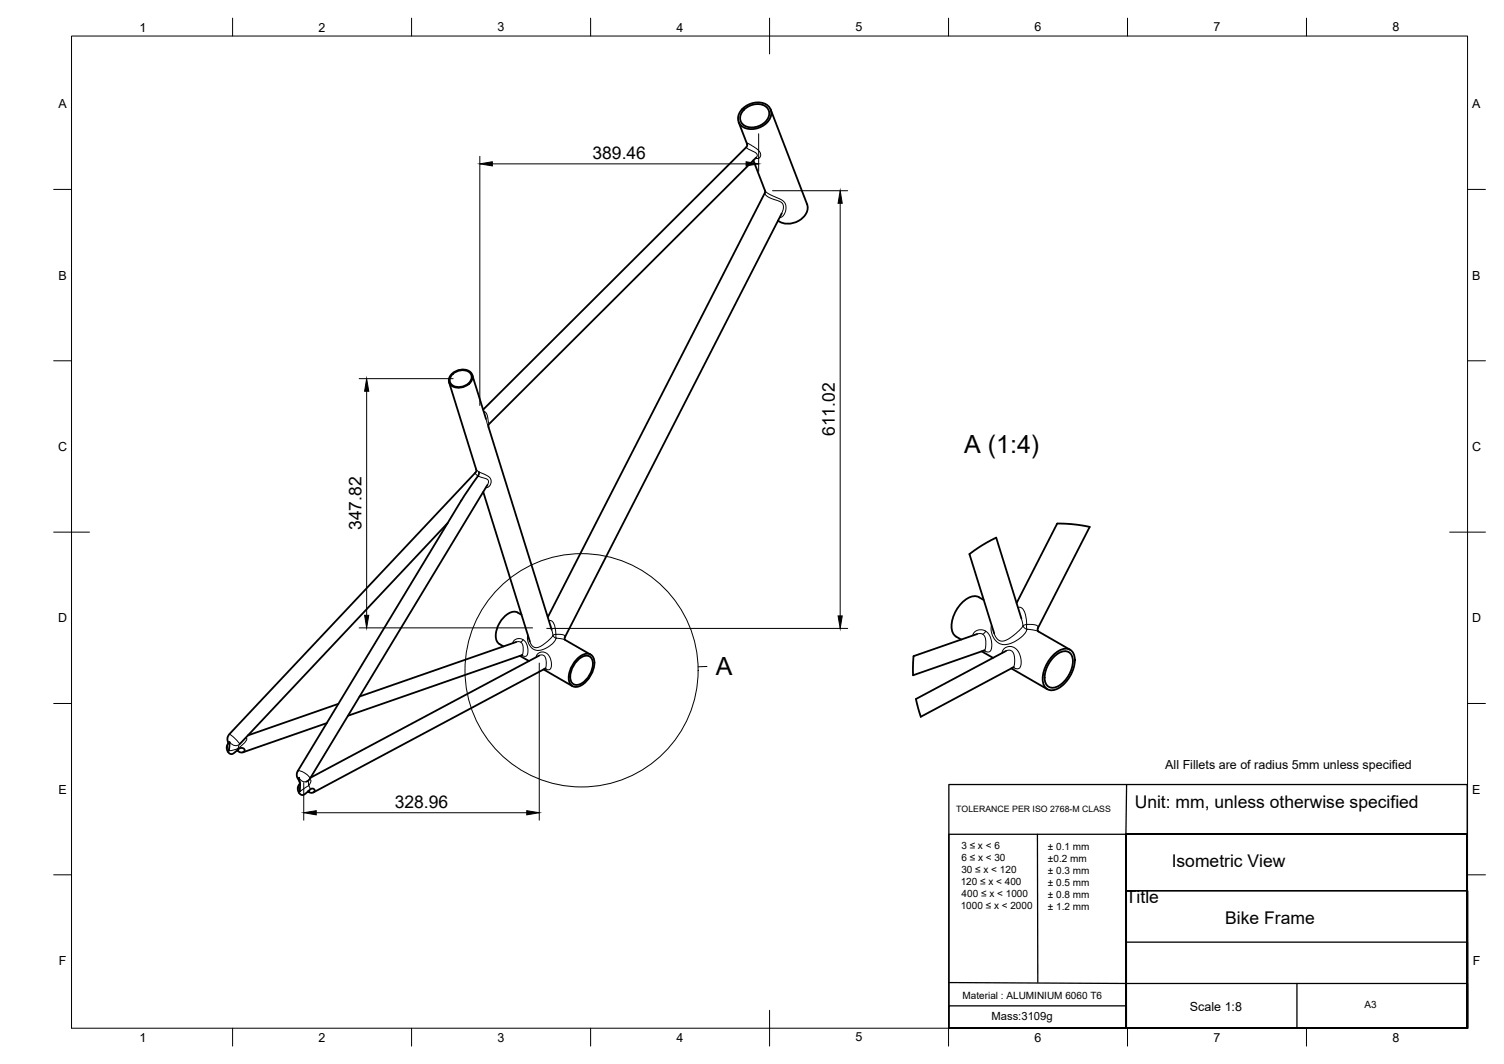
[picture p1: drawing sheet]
<svg xmlns="http://www.w3.org/2000/svg" width="420mm" height="297mm" viewBox="0 0 420 297" stroke-linecap="round" stroke-linejoin="round" font-family="sans-serif">
<!-- layer: Visible -->
<g fill="none" stroke="#000" stroke-width=".51">
<path d="M206.3 34.1l2.4 6.2M207.4 30.4a5.5 5.5 0 0 1 7.2-.8 3.4 3.4 0 0 1-1 5.2 5.1 5.1 0 0 1-7-.3 3.3 3.3 0 0 1 .8-4.1zM207.9 30.6a4.6 4.6 0 0 1 6.7-.2 3.4 3.4 0 0 1-2.1 4.6 4.2 4.2 0 0 1-5.4-.8 2.91 2.91 0 0 1 .8-3.6zM215.3 30.6l10.2 26.4M208.7 40.2l-.2 .9-73.5 73.3M210.5 44.8l3.2 8.4v.7l-60.7 118.4M211.3 43.9l-74.8 74.6v.8l17.6 56.5M218.4 59.6l-60.6 118.3 .1 .8 7.1 4M225.5 57a4.5 4.5 0 0 1-3.9 5.3 4.8 4.8 0 0 1-4.3-.7M125.5 106.7l7.5 24.4-.1 .7-68.8 73.2a2.76 2.76 0 0 0-.4 2.6M126.3 104.3a3.8 3.8 0 0 1 5.5 .1 2.97 2.97 0 0 1-2.7 3.7 2.61 2.61 0 0 1-3.7-2.1l.4-1.2zM126.5 104.4a3.5 3.5 0 0 1 5.1 .1 2.75 2.75 0 0 1-2.5 3.4 2.33 2.33 0 0 1-2.5-.2 2.33 2.33 0 0 1-.8-2.3z"/>
<path d="M131.9 104.7l3.9 12.2M133.5 132.9h.1M133.5 132.9l-4.6 6.8-45.7 75.6a2.57 2.57 0 0 0 .5 2.9l.1 .6M133.8 131.8l-.3 1.1M135 137.3l13 41.8M136.2 135.4l-49.6 82-1 .8M125.1 146l-58.1 61.7M144.2 179.2l-43.7 15.2M144.6 171l1.1 .6M144.6 171a3.4 3.4 0 0 0-3.9 1.3 6.9 6.9 0 0 0-1.9 6.6l.7 .9 1.2 .7M273 177l-17.8 6.2-.1 5.3 20-6.9M274.8 167.5a3.8 3.8 0 0 0-5.6 .4 9.4 9.4 0 0 0-3.2 8.2 3.6 3.6 0 0 0 2.5 2.4"/>
<path d="M284 168.4l11.3-22.2 5.2 .2 3.9 .7-14.5 28.6 .2 .6 8.8 5.1M285.3 172.7l-7-22.6-4.3 2.3-3.2 2.3 6.9 22.1M94.5 196.5l-25.2 8.8M145.2 183.1l2.6 1.4M145.9 182.9l-48.7 16.9M150.6 183l-63.9 34.1M151.8 186.9l8.1 4.6M152.4 186.6l-64.9 34.6M161.2 184a3.4 3.4 0 0 1 3.8-1.3 3.4 3.4 0 0 1 .8 3.9 7.1 7.1 0 0 1-4.7 5.2 2.13 2.13 0 0 1-2.2-2.6l.5-2.4 .8-1.5zM161.2 184.5a2.76 2.76 0 0 1 3.9-.9 5.2 5.2 0 0 1-1.4 6.2 2.76 2.76 0 0 1-3.9 .9 5.2 5.2 0 0 1 1.4-6.2zM274.3 181.8l3.1 1.8M281 181.7l-25.1 13.4 1.3 5 26.1-13.8"/>
<path d="M282.5 186.6l10.1 5.8M294.4 182.8a4 4 0 0 1 4.8-1.2 5.5 5.5 0 0 1 .2 6.3 8.1 8.1 0 0 1-5.2 4.8 2.62 2.62 0 0 1-2.9-3.2 10.1 10.1 0 0 1 3.1-6.7zM294.4 183.4a3.7 3.7 0 0 1 4.2-1.4 3.7 3.7 0 0 1 .9 4.4 7.8 7.8 0 0 1-5.3 5.6 2.35 2.35 0 0 1-2.4-2.8l.6-2.6 .8-1.7zM63.7 207.6a1.73 1.73 0 0 0-.3 1.8 1.73 1.73 0 0 0 1.6 1.1 5.9 5.9 0 0 1 2.6-1.7l.3 .1a.65 .65 0 0 1 .4 .9 .65 .65 0 0 1-.9 .3l-.6-.2-.5-.5M64.1 207.3l-.1 2.1M83.5 217.2l.3 1.8v1.9M83.8 218.8a1.81 1.81 0 0 0-.6 1.8 1.81 1.81 0 0 0 1.5 1.3l1.2-.8a1.62 1.62 0 0 1 1.8-.8 .69 .69 0 0 1 0 .9 .69 .69 0 0 1-.9 .1l-.7-.4M91.3 201.9l-23.4 8.1"/>
</g>
<!-- layer: Visible Narrow -->
<g fill="none" stroke="#000" stroke-width=".28">
<path d="M208.5 41.1l.4 .4a4.7 4.7 0 0 1 2.7 1.9l-.3 .5M208.7 40.3v-.4a10.4 10.4 0 0 1 3.7 2.9 1.02 1.02 0 0 1-.1 1.2 1.02 1.02 0 0 1-1.2 .2M213.7 53.9h-.1a4.7 4.7 0 0 0 3.6 2.1 1.95 1.95 0 0 1 1.4 3l-.2 .6M213.7 53.2l1.1 1 2.1 .9a3 3 0 0 1 2.7 3.2 2.34 2.34 0 0 1-1.8 2.4M135.1 114.8a2.81 2.81 0 0 1 1.3 2.9l.3 .6M135.8 116.9l.7 2.4M132.8 132l.3 .6 1.4 .7a1.99 1.99 0 0 1 2 1.2l-.3 .9M133 131.1a6.4 6.4 0 0 0 3 1.6 1.75 1.75 0 0 1 1.2 1.8 1.75 1.75 0 0 1-1.5 1.6M143.2 179.6a2.13 2.13 0 0 1 2.4-1.3 2.13 2.13 0 0 1 1.7 2.1 2.41 2.41 0 0 1-.4 2.8l-1.2-.3M144.2 179.2a1.48 1.48 0 0 1 1.6 .3 1.48 1.48 0 0 1 .4 1.6l-.1 1.3-.3 .5M146.1 178.6l-.6 .7M147.4 177.2a3.3 3.3 0 0 0 1.4 3.9 3.3 3.3 0 0 0 4-.3l1.1-.7a3.4 3.4 0 0 0 1.4-2l2.6 .6"/>
<path d="M153.3 173.3a1.3 1.3 0 0 1 1.6 1.3l.4 2.5 1.8 .1a.6 .6 0 0 1 .7 .7M154.1 175.8l.1 .3a2.04 2.04 0 0 1-1 2.7l-1.8 1.4a1.96 1.96 0 0 1-2 .5 1.96 1.96 0 0 1-1.4-1.6M155.3 177.1l-.7 .2a.64 .64 0 0 0 .7 .8v-1M271.7 177.4l.6-1 1.1-.5 1.5 .1 1.2 .8 .8 2 .1 2.2-.3 .7-.4 .3-1.4-.4M273 177l1.3-.1 .5 .4 .4 .6 .2 2.2-.2 1.1-.3 .4M275.4 176.2l-.9 .9M277 174.5l-.1 1.9 .8 1.9 1 1 1.3 .6 1.7-.1 1.6-.6 1.9-1.2 1.4-1.7a.66 .66 0 0 1 .4-.6 .66 .66 0 0 1 .7 .1l2.4 .5M284.4 169.6a1.64 1.64 0 0 1 2 1.6l.4 3.1M285.3 172.7l.5 2M285.8 174.7l-.7 .9-1.9 1.8-1.5 1-1.2 .5-.8 .1-.9-.4-.6-.8-.5-1M286.8 174.3l.1 1.3a1.29 1.29 0 0 1-1.1-.9M286.8 174.3l2.7 .2 .5 .4-.1 .5"/>
<path d="M286.8 174.3l-1 .4M149.8 183.5a1.97 1.97 0 0 1 1.9-1.5 1.97 1.97 0 0 1 1.9 1.5 2.91 2.91 0 0 1-.1 3.5l-1.2-.3M150.6 183a1.26 1.26 0 0 1 1.4 0 1.26 1.26 0 0 1 .5 1.3l.1 1.4-.3 1M279.9 182.3l.6-1.2 1.3-.6 1.3 .2 1.1 .8 .9 1.8 .1 2.3-.3 .8-.5 .3-1.4-.4M281 181.7l1.3-.1 .8 .7 .4 2.4-.1 1-.3 .6M63.6 207l.5 .2M63.7 207.6l-.2 1.1 .4 .8M64 209.4v.3zM64.1 205l1.6 1.2 1.2 1.6M64.1 207.2h.1a1.85 1.85 0 0 0 2.7 .6M64.1 207.2l.1-.1v.2M66.6 208.9v.3"/>
<path d="M66.6 208.9l-1.6 .6-1 .1M66.9 207.8l-.4 1.1M67 207.7l-.1 .1M68.7 205.9l.2 .2a1.68 1.68 0 0 1-.9 1.6l-1.4 1.2M83.2 215.2a3.8 3.8 0 0 1 3.4 2.2M83.5 217.2h.1M83.6 217.2l-.1-.2-.2 .5M83.6 217.2a1.72 1.72 0 0 0 2 1M83.8 218.8a1.75 1.75 0 0 0 0 2.1M86.1 217.9l.1 1.4M86.2 219.3l-2.3 1.6M86.2 219.3l.5 1.1"/>
<path d="M86.4 217.6l.3 .1a1.39 1.39 0 0 1-.5 1.6M83.8 220.9l.1 .1M83.8 220.9h.1"/>
</g>
<!-- layer: BORDER -->
<g fill="none" stroke="#000" stroke-width=".28">
<path d="M20 10.1h390v276.9h-390zM65 5.1v5M115 5.1v5M165 5.1v5M215 5.1v10M265 5.1v5M315 5.1v5M365 5.1v5M15 52.9h5M410 52.9h5M15 100.7h5M410 100.7h5"/>
<path d="M15 148.6h10M405 148.6h10M15 196.4h5M410 196.4h5M15 244.2h5M410 244.2h5M65 287v5M115 287v5M165 287v5M215 282.1v9.9M265 287v5M315 287v5"/>
<path d="M365 287v5"/>
</g>
<!-- layer: TITLEBLOCK -->
<path d="M265.1 219v68h144.8h-95.4v-54.1h95.4v54.1h-95.4v-54.1h95.4v54.1h-95.4v-54.1h95.4v54.1v-68zM314.7 219l-.2 13.9M265.1 232.9h49.4v54.1h-49.4zM289.8 232.9l.1 41.3M314.7 248.7h95.3v38.3h-95.3zM265.1 274.3l49.4 .3M314.7 263h95.3v24h-95.3zM314.7 274.6h95.3v12.4h-95.3zM362.3 274.6v12.4M265.1 280.8h49.6v6.2h-49.6zM314.5 287h-49.4h49.4" fill="none" stroke="#000" stroke-width=".36"/>
<!-- layer: Detail Boundary -->
<g fill="none" stroke="#000" stroke-width=".28">
<path d="M197.5 186.1h-2.5"/>
<circle cx="162.5" cy="187.1" r="32.6"/>
</g>
<!-- layer: FD_Dimensions -->
<path d="M211.9 37.3v10.5M134 43.6v69.6M137.5 45.7h70.9M215.8 53.2h21M234.7 56.8v115.1M100.3 105.7h26.3M102.4 109.2v62.6M100.3 175.3h48.5M152.7 175.4h84.1M150.6 185.1v43.9M84.9 218.5v10.5M88.3 226.9h58.9" fill="none" stroke="#000" stroke-width=".28"/>
<path d="M134 45.7l3.5-.5v1.1zM208.4 45.2l3.5 .5-3.5 .6zM234.7 53.2l.6 3.6h-1.2zM102.4 105.7l.6 3.5h-1.1zM101.9 171.8h1.1l-.6 3.5zM234.1 171.9h1.2l-.6 3.5zM84.9 226.9l3.4-.6v1.2zM147.2 226.3l3.4 .6-3.4 .6z" fill="#000" stroke="#000" stroke-width=".28"/>
<g font-size="7">
<text x="269.4" y="126.5">A (1:4)</text>
<text x="200" y="188.4">A</text>
</g>
<g font-size="4.9">
<text x="165.5" y="44.3">389.46</text>
<text x="233.3" y="121.8" transform="rotate(-90 233.3 121.8)">611.02</text>
<text x="101" y="148" transform="rotate(-90 101 148)">347.82</text>
<text x="110.3" y="225.4">328.96</text>
<text x="317" y="225.5">Unit: mm, unless otherwise specified</text>
<text x="327.3" y="242.2">Isometric View</text>
<text x="314.5" y="252.2">Title</text>
<text x="342.3" y="258">Bike Frame</text>
</g>
<g font-size="3.5">
<text x="39" y="8.8">1</text>
<text x="89" y="8.8">2</text>
<text x="139" y="8.8">3</text>
<text x="189" y="8.8">4</text>
<text x="239" y="8.8">5</text>
<text x="289" y="8.8">6</text>
<text x="339" y="8.8">7</text>
<text x="389" y="8.8">8</text>
<text x="16.3" y="30.2">A</text>
<text x="411.3" y="30.2">A</text>
<text x="16.3" y="78">B</text>
<text x="411.3" y="78">B</text>
<text x="16.2" y="125.9">C</text>
<text x="411.2" y="125.9">C</text>
<text x="16.2" y="173.7">D</text>
<text x="411.2" y="173.7">D</text>
<text x="325.5" y="214.7">All Fillets are of radius 5mm unless specified</text>
<text x="16.3" y="221.6">E</text>
<text x="411.3" y="221.6">E</text>
<text x="16.4" y="269.4">F</text>
<text x="411.4" y="269.4">F</text>
<text x="332.4" y="282.2">Scale 1:8</text>
<text x="39" y="290.8">1</text>
<text x="89" y="290.8">2</text>
<text x="139" y="290.8">3</text>
<text x="189" y="290.8">4</text>
<text x="239" y="290.8">5</text>
<text x="289" y="290.8">6</text>
<text x="339" y="290.8">7</text>
<text x="389" y="290.8">8</text>
</g>
<text font-size="3.1" x="277" y="284.9">Mass:3109g</text>
<g font-size="2.8">
<text x="268.6" y="237.1">3 ≤ x &lt; 6</text>
<text x="292.8" y="237.2">± 0.1 mm</text>
<text x="268.6" y="243.8">30 ≤ x &lt; 120</text>
<text x="268.6" y="240.4">6 ≤ x &lt; 30</text>
<text x="292.8" y="240.5">±0.2 mm</text>
<text x="292.8" y="243.9">± 0.3 mm</text>
<text x="268.4" y="247.1">120 ≤ x &lt; 400</text>
<text x="268.6" y="250.5">400 ≤ x &lt; 1000</text>
<text x="292.8" y="247.2">± 0.5 mm</text>
<text x="292.8" y="250.6">± 0.8 mm</text>
<text x="268.4" y="253.8">1000 ≤ x &lt; 2000</text>
<text x="292.8" y="253.9">± 1.2 mm</text>
<text x="268.9" y="278.8">Material : ALUMINIUM 6060 T6</text>
<text x="381.1" y="281.5">A3</text>
</g>
<text font-size="2.4" x="267.1" y="226.8">TOLERANCE PER ISO 2768-M CLASS</text>
</svg>
